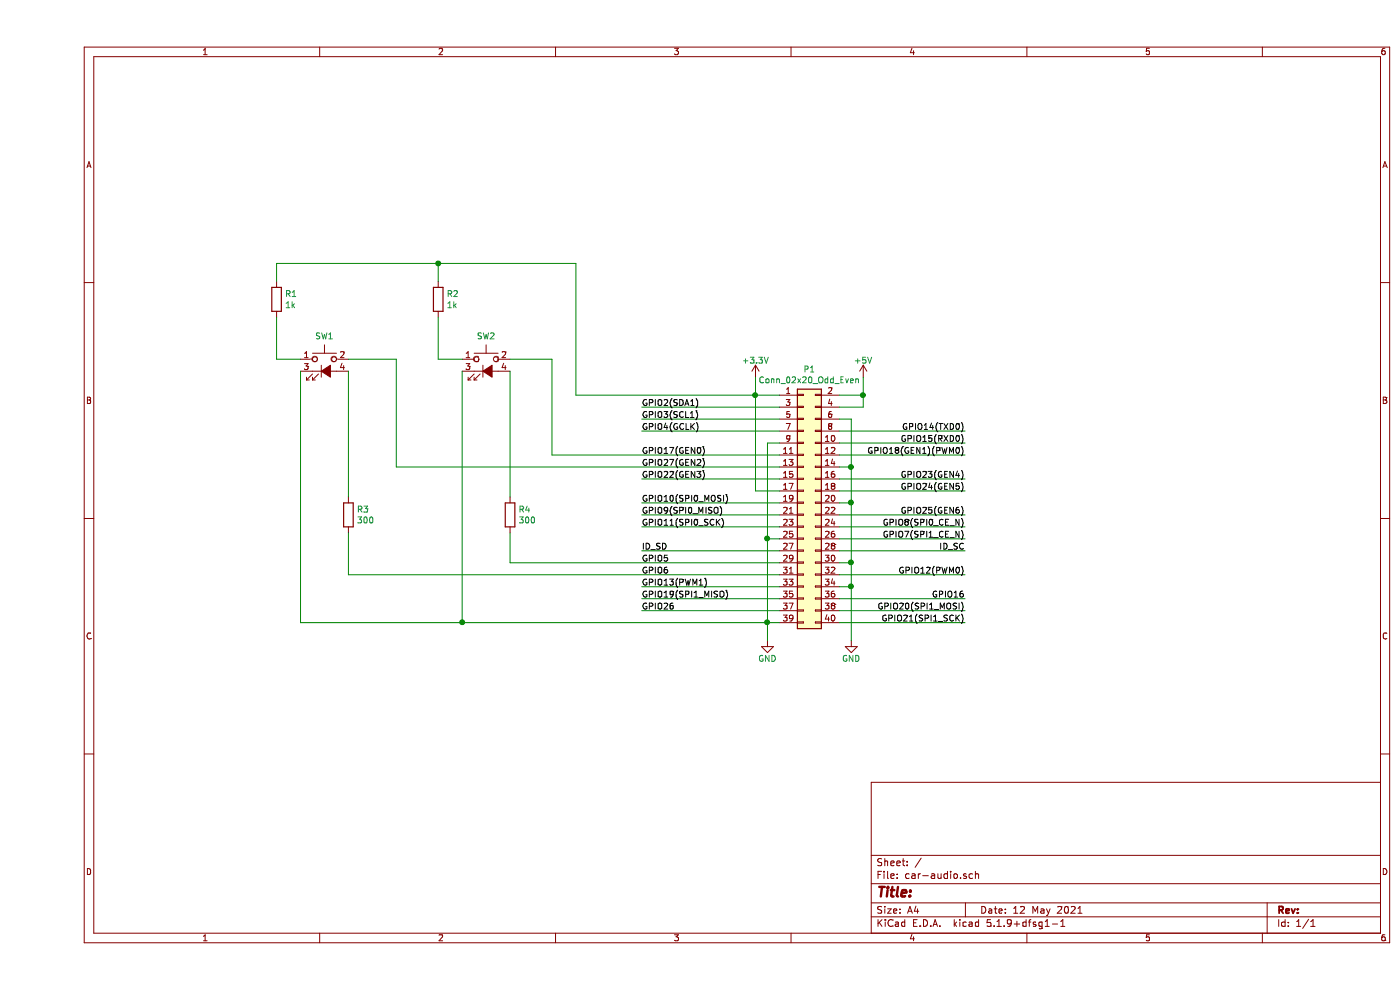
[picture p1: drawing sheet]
EESchema Schematic File Version 4
EELAYER 30 0
EELAYER END
$Descr A4 11693 8268
encoding utf-8
Sheet 1 1
Title ""
Date "12 May 2021"
Rev ""
Comp ""
Comment1 ""
Comment2 ""
Comment3 ""
Comment4 ""
$EndDescr
$Comp
L power:+5V #PWR01
U 1 1
P 6900 3150
F 0 "#PWR01" H 6900 3000 50  0001 C CNN
F 1 "+5V" H 6900 3290 50  0000 C CNN
F 2 "" H 6900 3150 50  0000 C CNN
F 3 "" H 6900 3150 50  0000 C CNN
	1    6900 3150
	1    0    0    -1  
$EndComp
Wire Wire Line
	6900 3150 6900 3300
Wire Wire Line
	6900 3300 6700 3300
Wire Wire Line
	6900 3400 6700 3400
Connection ~ 6900 3300
$Comp
L power:GND #PWR02
U 1 1
P 6800 5350
F 0 "#PWR02" H 6800 5100 50  0001 C CNN
F 1 "GND" H 6800 5200 50  0000 C CNN
F 2 "" H 6800 5350 50  0000 C CNN
F 3 "" H 6800 5350 50  0000 C CNN
	1    6800 5350
	1    0    0    -1  
$EndComp
Wire Wire Line
	6800 3500 6800 3900
Wire Wire Line
	6800 4900 6700 4900
Wire Wire Line
	6800 4700 6700 4700
Connection ~ 6800 4900
Wire Wire Line
	6800 4200 6700 4200
Connection ~ 6800 4700
Wire Wire Line
	6800 3900 6700 3900
Connection ~ 6800 4200
$Comp
L power:GND #PWR03
U 1 1
P 6100 5350
F 0 "#PWR03" H 6100 5100 50  0001 C CNN
F 1 "GND" H 6100 5200 50  0000 C CNN
F 2 "" H 6100 5350 50  0000 C CNN
F 3 "" H 6100 5350 50  0000 C CNN
	1    6100 5350
	1    0    0    -1  
$EndComp
Wire Wire Line
	6100 5200 6200 5200
Wire Wire Line
	6100 4500 6200 4500
Connection ~ 6100 5200
Connection ~ 6000 3300
Wire Wire Line
	6000 4100 6200 4100
Wire Wire Line
	6000 3300 6200 3300
Wire Wire Line
	6000 3150 6000 3300
$Comp
L power:+3.3V #PWR04
U 1 1
P 6000 3150
F 0 "#PWR04" H 6000 3000 50  0001 C CNN
F 1 "+3.3V" H 6000 3290 50  0000 C CNN
F 2 "" H 6000 3150 50  0000 C CNN
F 3 "" H 6000 3150 50  0000 C CNN
	1    6000 3150
	1    0    0    -1  
$EndComp
Wire Wire Line
	6100 3700 6200 3700
Connection ~ 6100 4500
Wire Wire Line
	6200 3400 5050 3400
Wire Wire Line
	5050 3500 6200 3500
Wire Wire Line
	5050 3600 6200 3600
Wire Wire Line
	6200 4200 5050 4200
Wire Wire Line
	5050 4300 6200 4300
Wire Wire Line
	5050 4400 6200 4400
Wire Wire Line
	6200 4600 5050 4600
Wire Wire Line
	6200 4900 5050 4900
Wire Wire Line
	5050 5000 6200 5000
Wire Wire Line
	5050 5100 6200 5100
Wire Wire Line
	6700 5000 7750 5000
Wire Wire Line
	6700 5100 7750 5100
Wire Wire Line
	6700 4600 7750 4600
Wire Wire Line
	6700 4300 7750 4300
Wire Wire Line
	6700 4400 7750 4400
Wire Wire Line
	6700 4100 7750 4100
Wire Wire Line
	6700 3700 7750 3700
Wire Wire Line
	6700 3800 7750 3800
Wire Wire Line
	6700 3600 7750 3600
Wire Wire Line
	6700 4800 7750 4800
Text Label 5050 3400 0    50   ~ 0
GPIO2(SDA1)
Text Label 5050 3500 0    50   ~ 0
GPIO3(SCL1)
Text Label 5050 3600 0    50   ~ 0
GPIO4(GCLK)
Text Label 5050 3800 0    50   ~ 0
GPIO17(GEN0)
Text Label 5050 3900 0    50   ~ 0
GPIO27(GEN2)
Text Label 5050 4000 0    50   ~ 0
GPIO22(GEN3)
Text Label 5050 4200 0    50   ~ 0
GPIO10(SPI0_MOSI)
Text Label 5050 4300 0    50   ~ 0
GPIO9(SPI0_MISO)
Text Label 5050 4400 0    50   ~ 0
GPIO11(SPI0_SCK)
Text Label 5050 4600 0    50   ~ 0
ID_SD
Text Label 5050 4700 0    50   ~ 0
GPIO5
Text Label 5050 4800 0    50   ~ 0
GPIO6
Text Label 5050 4900 0    50   ~ 0
GPIO13(PWM1)
Text Label 5050 5000 0    50   ~ 0
GPIO19(SPI1_MISO)
Text Label 5050 5100 0    50   ~ 0
GPIO26
Text Label 7750 5100 2    50   ~ 0
GPIO20(SPI1_MOSI)
Text Label 7750 5000 2    50   ~ 0
GPIO16
Text Label 7750 4800 2    50   ~ 0
GPIO12(PWM0)
Text Label 7750 4600 2    50   ~ 0
ID_SC
Text Label 7750 4500 2    50   ~ 0
GPIO7(SPI1_CE_N)
Text Label 7750 4400 2    50   ~ 0
GPIO8(SPI0_CE_N)
Text Label 7750 4300 2    50   ~ 0
GPIO25(GEN6)
Text Label 7750 4100 2    50   ~ 0
GPIO24(GEN5)
Text Label 7750 4000 2    50   ~ 0
GPIO23(GEN4)
Text Label 7750 3800 2    50   ~ 0
GPIO18(GEN1)(PWM0)
Text Label 7750 3700 2    50   ~ 0
GPIO15(RXD0)
Text Label 7750 3600 2    50   ~ 0
GPIO14(TXD0)
Wire Wire Line
	6800 3500 6700 3500
Connection ~ 6800 3900
Wire Wire Line
	6700 5200 7750 5200
Text Label 7750 5200 2    50   ~ 0
GPIO21(SPI1_SCK)
Wire Wire Line
	6900 3300 6900 3400
Wire Wire Line
	6800 4900 6800 5350
Wire Wire Line
	6800 4700 6800 4900
Wire Wire Line
	6100 5200 6100 5350
Wire Wire Line
	6100 4500 6100 5200
Wire Wire Line
	6000 3300 6000 4100
Wire Wire Line
	6100 3700 6100 4500
Wire Wire Line
	5050 4000 6200 4000
Wire Wire Line
	6800 4200 6800 4700
Wire Wire Line
	6800 3900 6800 4200
Wire Wire Line
	6700 4500 7750 4500
Wire Wire Line
	6700 4000 7750 4000
$Comp
L Connector_Generic:Conn_02x20_Odd_Even P1
U 1 1
P 6400 4200
F 0 "P1" H 6450 5317 50  0000 C CNN
F 1 "Conn_02x20_Odd_Even" H 6450 5226 50  0000 C CNN
F 2 "Connector_PinSocket_2.54mm:PinSocket_2x20_P2.54mm_Vertical" H 1550 3250 50  0001 C CNN
F 3 "" H 1550 3250 50  0001 C CNN
	1    6400 4200
	1    0    0    -1  
$EndComp
$Comp
L Switch:SW_Push_LED SW1
U 1 1
P 2400 3100
F 0 "SW1" H 2400 3394 50  0000 C CNN
F 1 "SW_Push_LED" H 2400 3394 50  0001 C CNN
F 2 "" H 2400 3400 50  0001 C CNN
F 3 "~" H 2400 3400 50  0001 C CNN
	1    2400 3100
	1    0    0    -1  
$EndComp
$Comp
L Device:R R1
U 1 1
P 2000 2500
F 0 "R1" H 2070 2546 50  0000 L CNN
F 1 "1k" H 2070 2455 50  0000 L CNN
F 2 "" V 1930 2500 50  0001 C CNN
F 3 "~" H 2000 2500 50  0001 C CNN
	1    2000 2500
	1    0    0    -1  
$EndComp
$Comp
L Device:R R2
U 1 1
P 3350 2500
F 0 "R2" H 3420 2546 50  0000 L CNN
F 1 "1k" H 3420 2455 50  0000 L CNN
F 2 "" V 3280 2500 50  0001 C CNN
F 3 "~" H 3350 2500 50  0001 C CNN
	1    3350 2500
	1    0    0    -1  
$EndComp
Wire Wire Line
	3550 3000 3350 3000
Wire Wire Line
	2200 3000 2000 3000
Wire Wire Line
	4300 3000 3950 3000
Wire Wire Line
	3000 3000 2600 3000
Wire Wire Line
	3000 3900 6200 3900
Wire Wire Line
	4300 3800 6200 3800
$Comp
L Switch:SW_Push_LED SW2
U 1 1
P 3750 3100
F 0 "SW2" H 3750 3394 50  0000 C CNN
F 1 "SW_Push_LED" H 3750 3394 50  0001 C CNN
F 2 "" H 3750 3400 50  0001 C CNN
F 3 "~" H 3750 3400 50  0001 C CNN
	1    3750 3100
	1    0    0    -1  
$EndComp
Wire Wire Line
	3950 4700 6200 4700
Wire Wire Line
	3550 3100 3550 5200
Connection ~ 3550 5200
Wire Wire Line
	2600 4800 6200 4800
Wire Wire Line
	2200 3100 2200 5200
Wire Wire Line
	2000 2350 2000 2200
Wire Wire Line
	2000 2200 3350 2200
Wire Wire Line
	3350 2350 3350 2200
Wire Wire Line
	3350 2650 3350 3000
Wire Wire Line
	2000 2650 2000 3000
Wire Wire Line
	4300 3000 4300 3800
Wire Wire Line
	3000 3000 3000 3900
Wire Wire Line
	3350 2200 4500 2200
Wire Wire Line
	4500 2200 4500 3300
Wire Wire Line
	4500 3300 6000 3300
Connection ~ 3350 2200
Wire Wire Line
	3550 5200 6100 5200
Wire Wire Line
	2200 5200 3550 5200
$Comp
L Device:R R4
U 1 1
P 3950 4300
F 0 "R4" H 4020 4346 50  0000 L CNN
F 1 "300" H 4020 4255 50  0000 L CNN
F 2 "" V 3880 4300 50  0001 C CNN
F 3 "~" H 3950 4300 50  0001 C CNN
	1    3950 4300
	1    0    0    -1  
$EndComp
$Comp
L Device:R R3
U 1 1
P 2600 4300
F 0 "R3" H 2670 4346 50  0000 L CNN
F 1 "300" H 2670 4255 50  0000 L CNN
F 2 "" V 2530 4300 50  0001 C CNN
F 3 "~" H 2600 4300 50  0001 C CNN
	1    2600 4300
	1    0    0    -1  
$EndComp
Wire Wire Line
	2600 3100 2600 4150
Wire Wire Line
	2600 4450 2600 4800
Wire Wire Line
	3950 4700 3950 4450
Wire Wire Line
	3950 4150 3950 3100
$EndSCHEMATC
